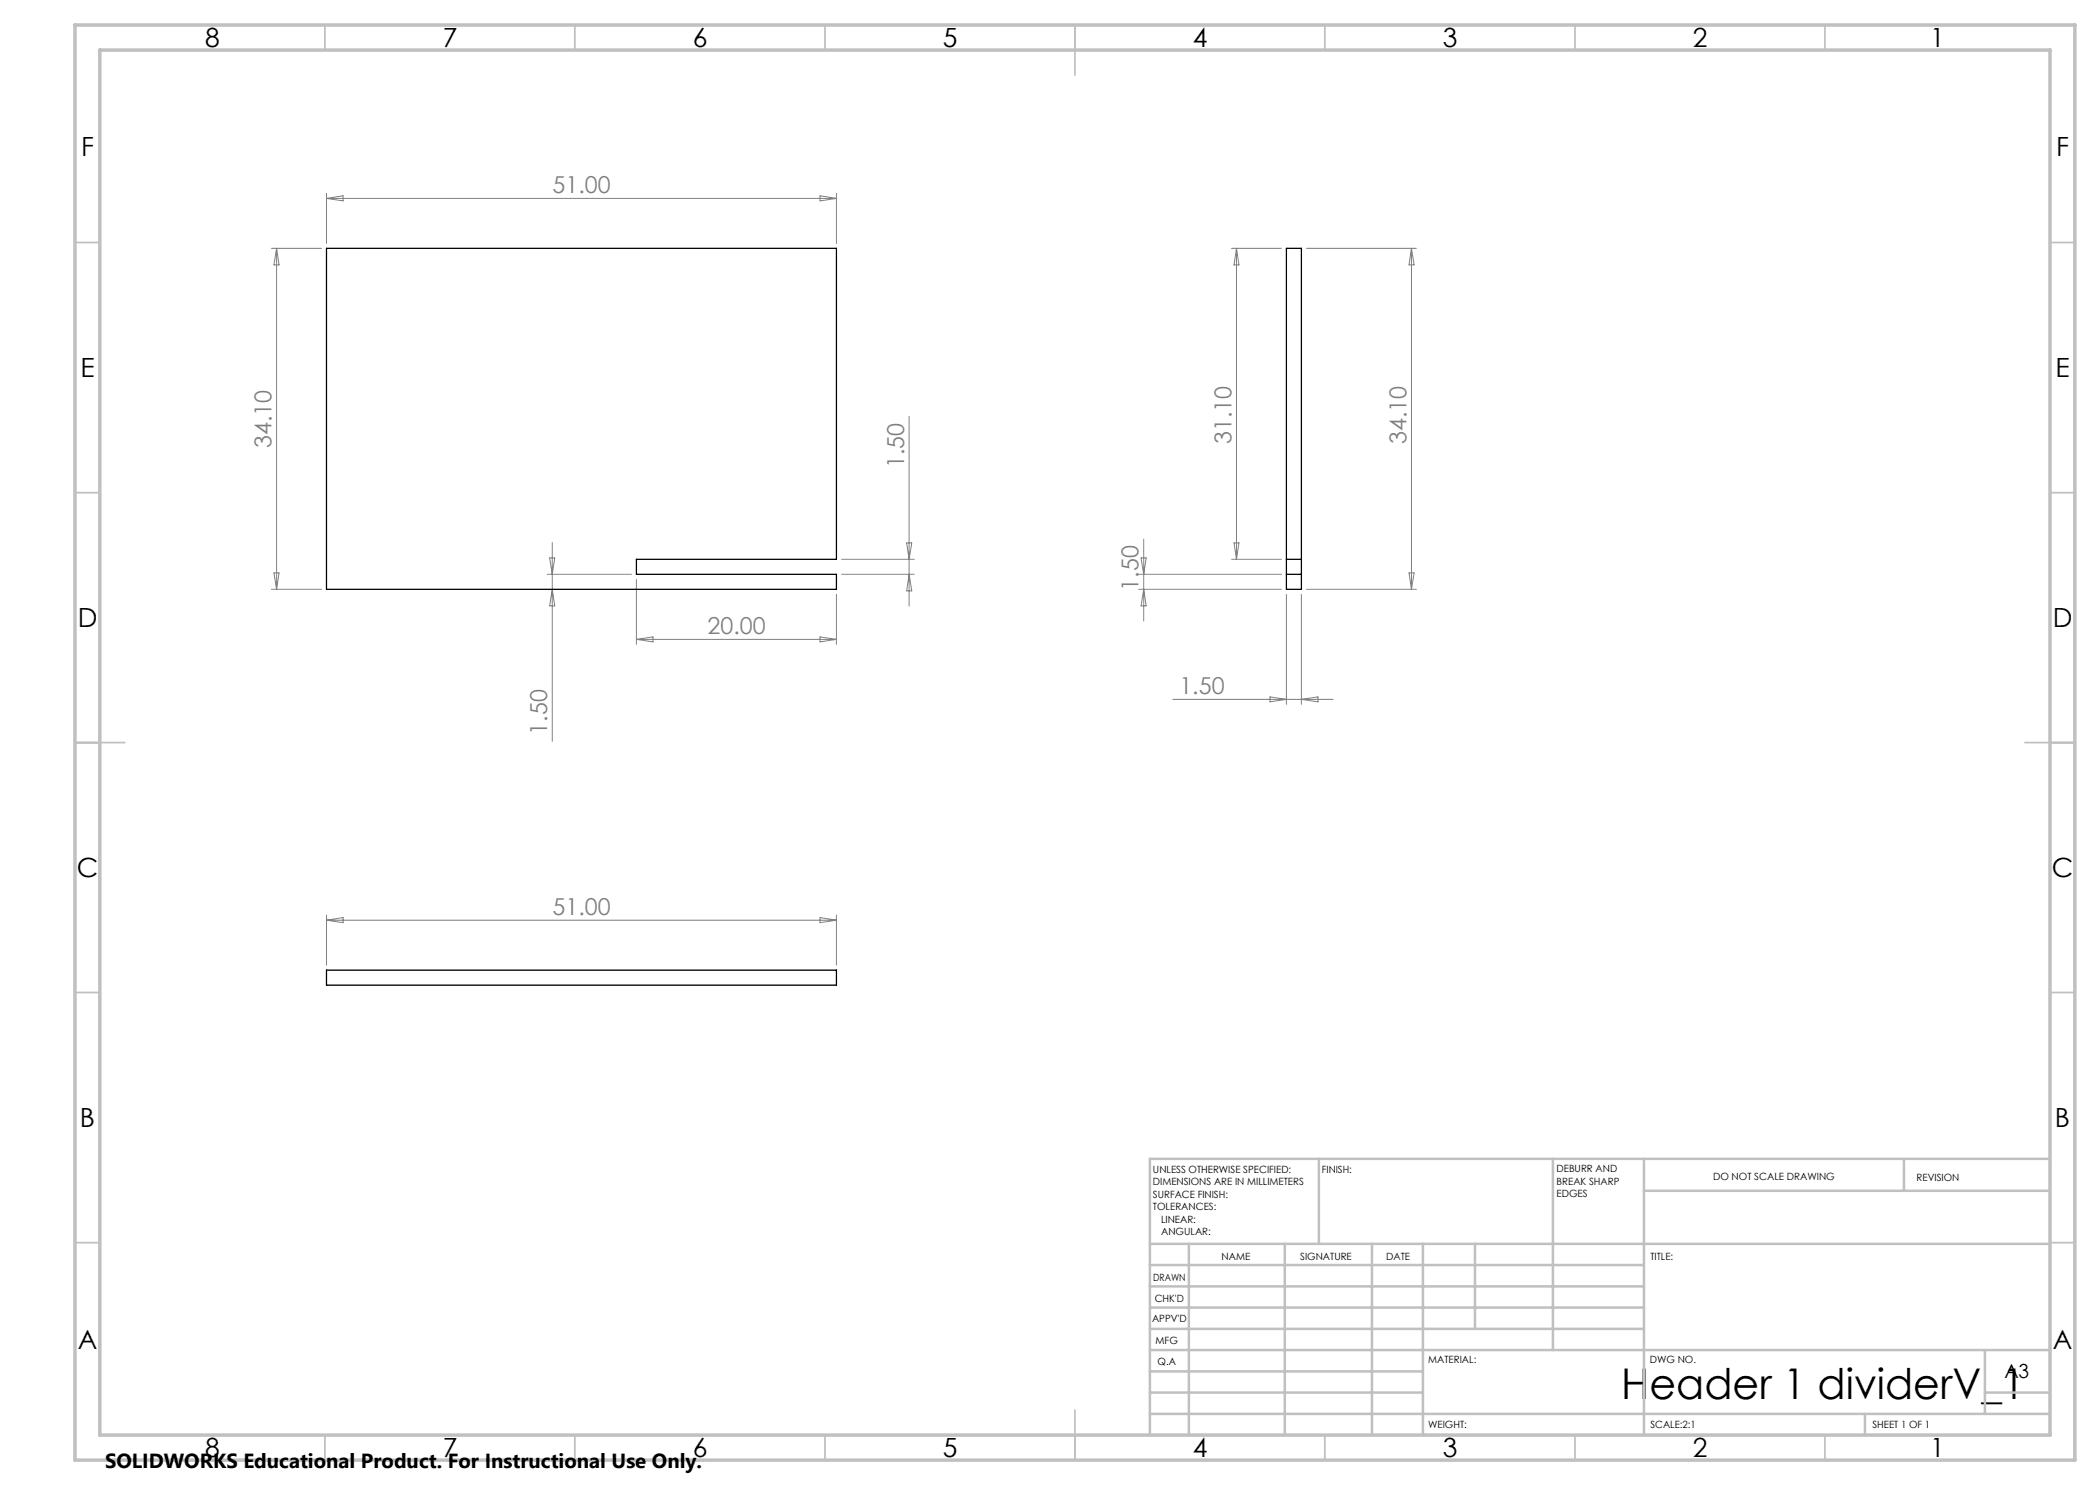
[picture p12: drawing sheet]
<svg xmlns="http://www.w3.org/2000/svg" width="420mm" height="297mm" viewBox="0 0 420 297" stroke-linecap="round" stroke-linejoin="round" font-family="sans-serif">
<g fill="none" stroke="#c0c0c0" stroke-width=".35">
<path d="M65 5v5M115 5v5M165 5v5M215 5v10M265 5v5M315 5v5M365 5v5M15 48.5h5M410 48.5h5M15 98.5h5M410 98.5h5M15 148.5h10"/>
<path d="M405 148.5h10M15 198.5h5M410 198.5h5M15 248.5h5M410 248.5h5M65 287v5M115 287v5M165 287v5M215 282v10M265 287v5M315 287v5M365 287v5"/>
</g>
<g fill="none" stroke="#c0c0c0" stroke-width=".5">
<path d="M263.8 231.8v17M310.6 231.8v38.2M328.8 231.8v55.2M328.8 238.2h81.2M380.8 231.8v6.4M410 231.8h-180v55.2M230 248.8h180M230 257.3h98.8M230 253h98.8M237.8 248.8v38.2M257 248.8v38.2M274.4 248.8v38.2"/>
<path d="M284.6 248.8v38.2M295 248.8v17M230 265.8h98.8M230 261.5h98.8M230 278.5h54.6M230 274.3h54.6M230 270h180M397 278.5h13M397 270v12.8M230 282.8h180M373 282.8v4.2"/>
</g>
<path d="M15 5h400v287h-400zM20 10h390v277h-390z" fill="none" stroke="#c0c0c0" stroke-width=".7"/>
<g fill="none" stroke="#808080" stroke-width=".2">
<path d="M65.3 38.7v10M65.3 39.7h102M65.3 39.7l3.3-.5v1zM164 39.2l3.3 .5-3.3 .5zM167.3 38.7v10M54.3 49.7h10M55.3 49.7l.5 3.3h-1zM55.3 49.7v68.2M246.3 49.7h10M247.3 49.7l.5 3.3h-1zM247.3 49.7v62.2M261.3 49.7h22"/>
<path d="M282.3 49.7v68.2M282.3 49.7l.5 3.3h-1zM181.8 83.3v37.9M54.3 117.9h10M54.8 114.6h1l-.5 3.3zM109.4 114.9h16.9M109.9 111.6h1l-.4 3.3zM110.5 108.5v39.8M110.5 117.9l.4 3.3h-1zM127.3 115.9v13M167.3 118.9v10M168.3 114.9h14.5"/>
<path d="M168.3 111.9h14.5M181.3 108.6h1.1l-.6 3.3zM181.8 114.9l.6 3.3h-1.1zM227.7 114.9h28.6M227.7 117.9h28.6M228.2 111.6h1l-.5 3.3zM228.7 117.9l.5 3.3h-1zM228.7 107.8v16.4M246.3 111.9h10M246.8 108.6h1l-.5 3.3zM257.3 118.9v22M260.3 118.9v22"/>
<path d="M261.3 117.9h22M281.8 114.6h1l-.5 3.3zM127.3 127.9h40M127.3 127.9l3.3-.5v1zM164 127.4l3.3 .5-3.3 .5zM234.6 139.9h32M254 139.4l3.3 .5-3.3 .5zM260.3 139.9l3.3-.5v1zM65.3 183v10M65.3 184l3.3-.5v1zM65.3 184h102M164 183.5l3.3 .5-3.3 .5z"/>
<path d="M167.3 183v10"/>
</g>
<path d="M65.3 49.7h102v62.2h-40v3h40v3h-102zM257.3 49.7h3v68.2h-3zM257.3 111.9h3M257.3 114.9h3M65.3 194h102v3h-102z" fill="none" stroke="#000" stroke-width=".25"/>
<text font-size="8.5" x="324.3" y="279.7">Header 1 dividerV_1</text>
<g font-size="5.3">
<text x="41" y="9.5">8</text>
<text x="88.5" y="9.5">7</text>
<text x="138.5" y="9.5">6</text>
<text x="188.5" y="9.5">5</text>
<text x="238.5" y="9.5">4</text>
<text x="288.5" y="9.5">3</text>
<text x="338.5" y="9.5">2</text>
<text x="386" y="9.5">1</text>
<text x="16.2" y="31.3">F</text>
<text x="411.2" y="31.3">F</text>
<text x="16.1" y="75.5">E</text>
<text x="411.1" y="75.5">E</text>
<text x="15.5" y="125.5">D</text>
<text x="410.5" y="125.5">D</text>
<text x="15.4" y="175.5">C</text>
<text x="410.4" y="175.5">C</text>
<text x="16" y="225.5">B</text>
<text x="411" y="225.5">B</text>
<text x="15.5" y="269.8">A</text>
<text x="410.5" y="269.8">A</text>
<text x="41" y="291.5">8</text>
<text x="88.5" y="291.5">7</text>
<text x="138.5" y="291.5">6</text>
<text x="188.5" y="291.5">5</text>
<text x="238.5" y="291.5">4</text>
<text x="288.5" y="291.5">3</text>
<text x="338.5" y="291.5">2</text>
<text x="386" y="291.5">1</text>
</g>
<g font-size="4.7" fill="#808080">
<text x="110.5" y="38.6">51.00</text>
<text x="54.3" y="89.6" transform="rotate(-90 54.3 89.6)">34.10</text>
<text x="246.3" y="88.8" transform="rotate(-90 246.3 88.8)">31.10</text>
<text x="281.3" y="88.8" transform="rotate(-90 281.3 88.8)">34.10</text>
<text x="180.8" y="93.6" transform="rotate(-90 180.8 93.6)">1.50</text>
<text x="227.7" y="118.2" transform="rotate(-90 227.7 118.2)">1.50</text>
<text x="141.5" y="126.8">20.00</text>
<text x="235.9" y="138.8">1.50</text>
<text x="109.5" y="147" transform="rotate(-90 109.5 147)">1.50</text>
<text x="110.5" y="183">51.00</text>
</g>
<text font-size="4.1" x="21" y="293.7">SOLIDWORKS Educational Product. For Instructional Use Only.</text>
<text font-size="3.9" x="400.9" y="275.5">A3</text>
<g font-size="2">
<text x="230.6" y="234.6">UNLESS OTHERWISE SPECIFIED:</text>
<text x="230.6" y="237.1">DIMENSIONS ARE IN MILLIMETERS</text>
<text x="230.6" y="239.6">SURFACE FINISH:</text>
<text x="264.4" y="234.6">FINISH:</text>
<text x="311.3" y="234.5">DEBURR AND</text>
<text x="311.3" y="237">BREAK SHARP</text>
<text x="311.3" y="239.5">EDGES</text>
<text x="342.6" y="236">DO NOT SCALE DRAWING</text>
<text x="383.3" y="236.2">REVISION</text>
<text x="230.6" y="242.1">TOLERANCES:</text>
<text x="232.2" y="244.6">LINEAR:</text>
<text x="232.2" y="247.1">ANGULAR:</text>
<text x="244.3" y="252">NAME</text>
<text x="260" y="251.9">SIGNATURE</text>
<text x="277.2" y="251.9">DATE</text>
<text x="330.1" y="251.9">TITLE:</text>
<text x="230.6" y="256.1">DRAWN</text>
<text x="230.9" y="260.3">CHK'D</text>
<text x="230.4" y="264.4">APPV'D</text>
<text x="231.1" y="268.8">MFG</text>
<text x="231.5" y="273">Q.A</text>
<text x="285.6" y="272.5">MATERIAL:</text>
<text x="330" y="272.5">DWG NO.</text>
<text x="285.6" y="285.5">WEIGHT:</text>
<text x="330.1" y="285.6">SCALE:2:1</text>
<text x="374.5" y="285.6">SHEET 1 OF 1</text>
</g>
</svg>
